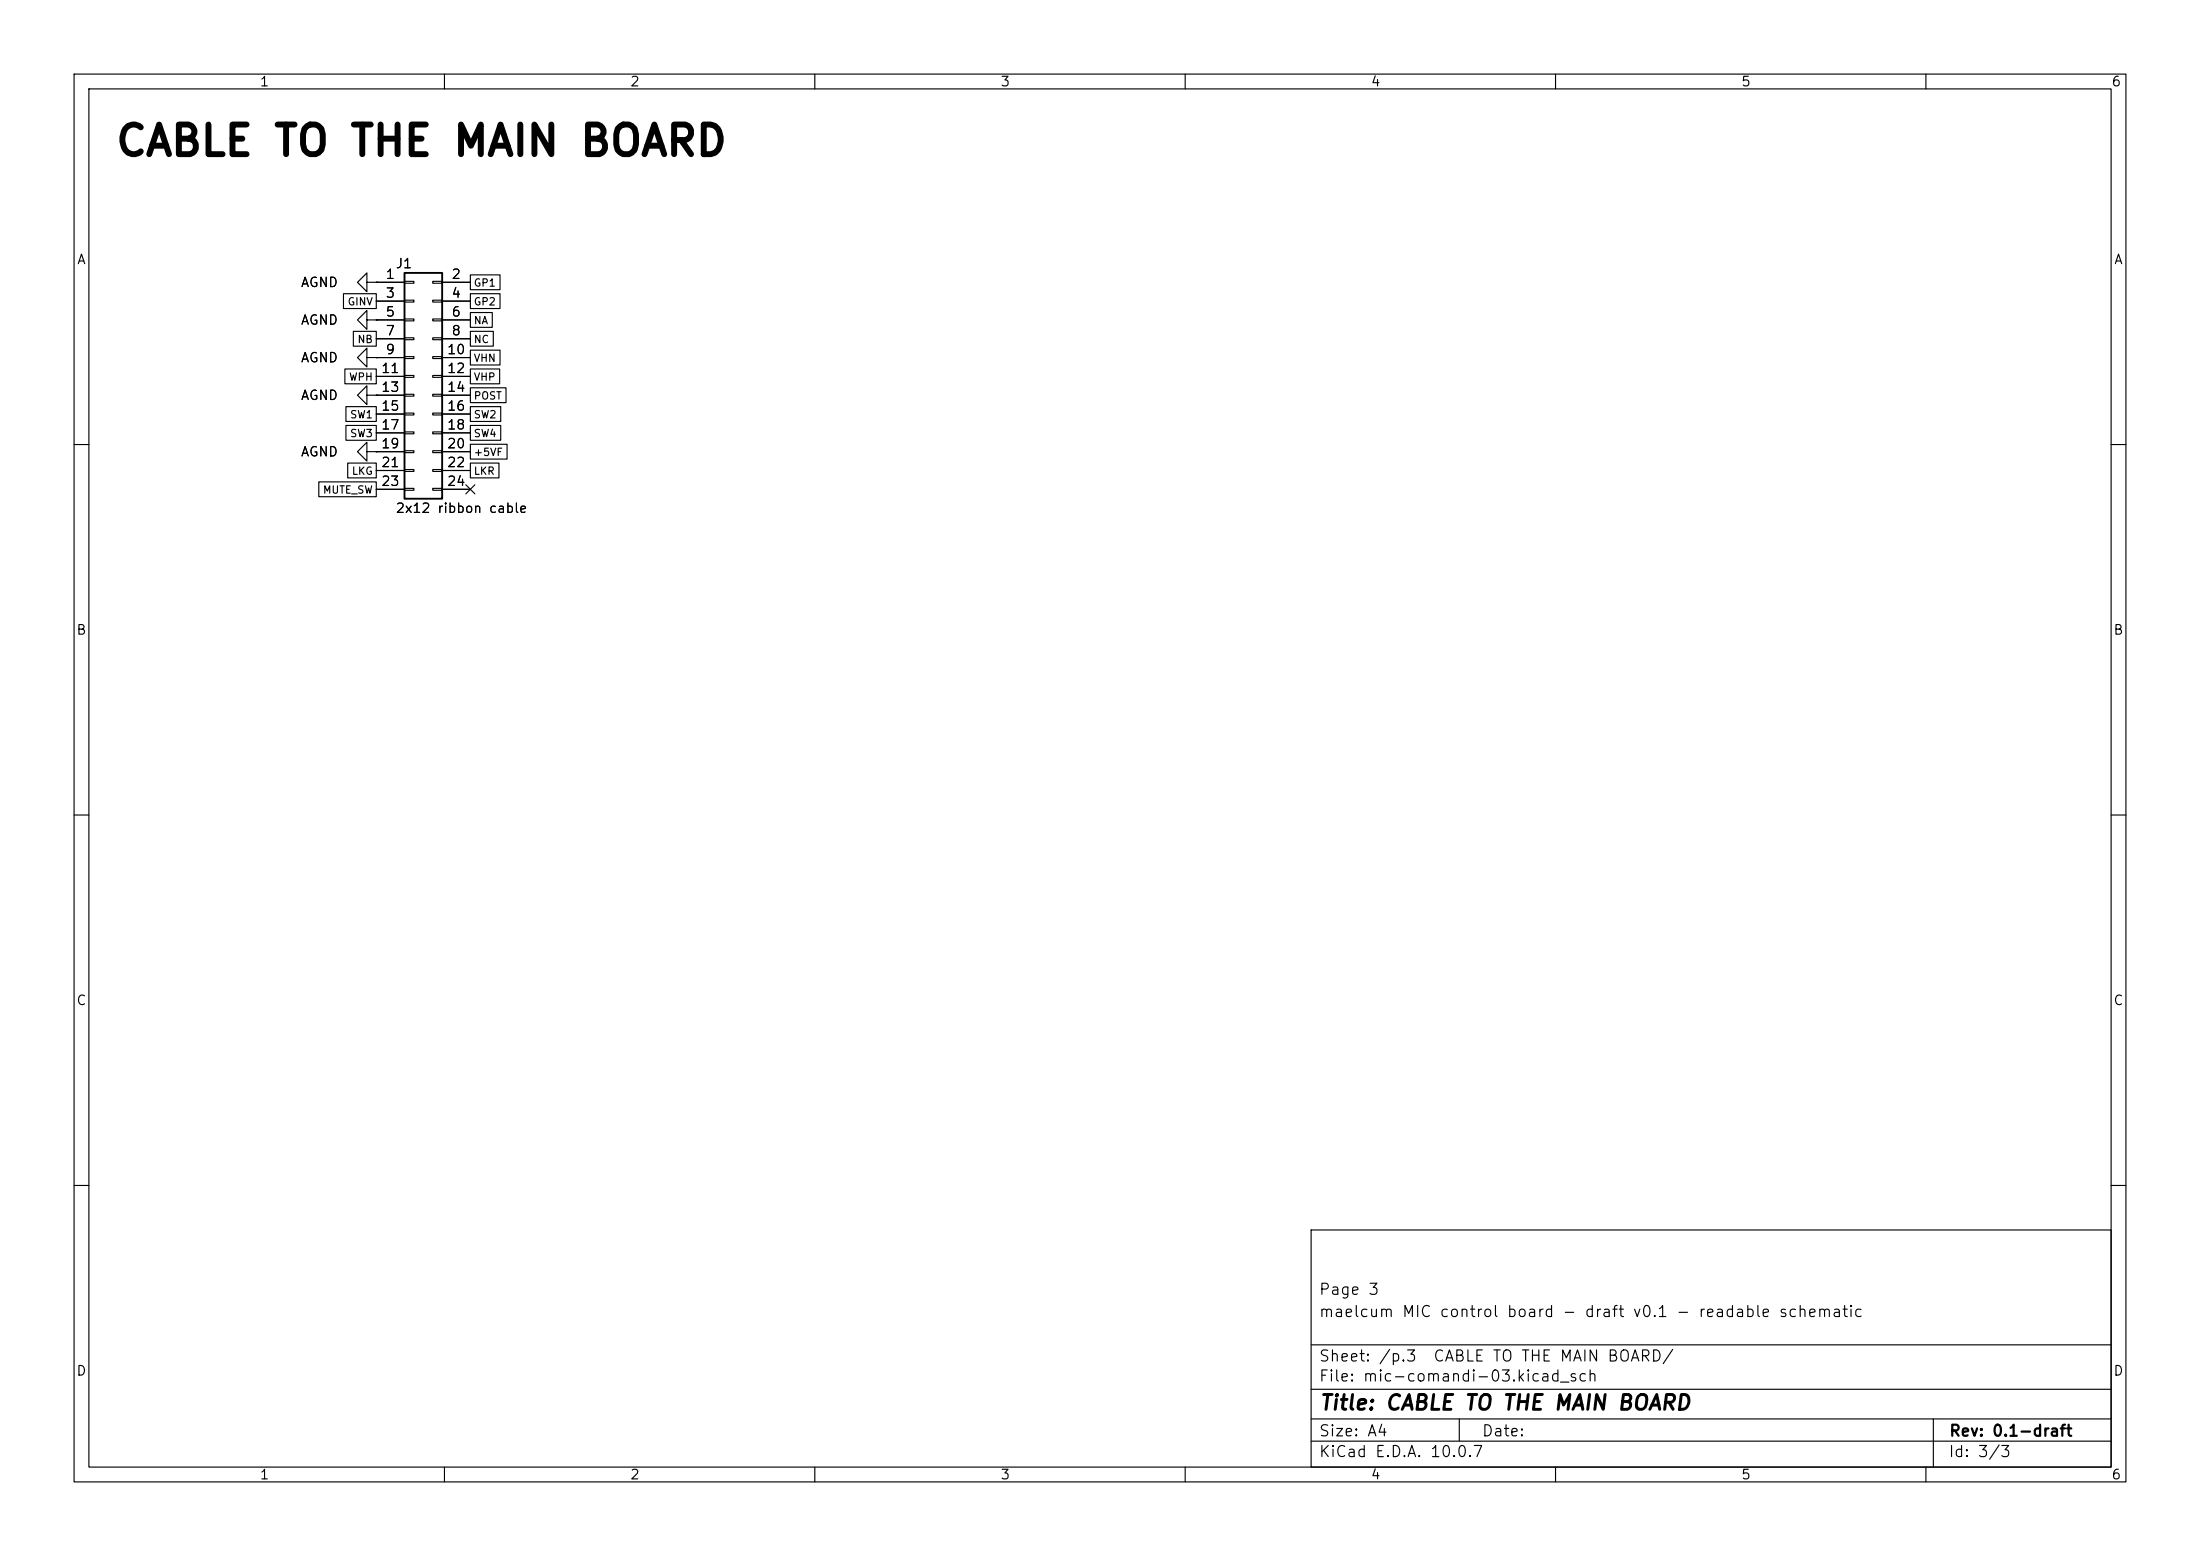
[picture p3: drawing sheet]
<svg xmlns="http://www.w3.org/2000/svg" width="297mm" height="210mm" viewBox="0 0 297 210" stroke-linecap="round" stroke-linejoin="round" font-family="sans-serif">
<g fill="none" stroke="#000" stroke-width=".15">
<path d="M10 10h277v190h-277zM12 12h273v186h-273zM60 10v2M110 10v2M160 10v2M210 10v2M260 10v2M46.4 39.6h4.4v2h-4.4zM49.5 38.1v-1.3l-1.2 1.3 1.2 1.3v-1.3h1.3M50.8 38.1h.1M50.8 38.1h3.8M54.6 38h1.3v.2h-1.3z"/>
<path d="M58.4 38h1.3v.2h-1.3zM59.7 38.1h3.8M63.5 37.1h4v2h-4zM63.5 39.6h4v2h-4zM46.6 49.8h4.2v2h-4.2zM46.7 54.9h4.1v2h-4.1zM46.7 57.4h4.1v2h-4.1zM47.7 44.7h3.1v2h-3.1zM49.5 48.3v-1.3l-1.2 1.3 1.2 1.2v-1.2h1.3M49.5 43.2v-1.3l-1.2 1.3 1.2 1.3v-1.3h1.3M49.5 53.3v-1.2l-1.2 1.2 1.2 1.3v-1.3h1.3M50.8 48.3h.1"/>
<path d="M50.8 43.2h.1M50.8 53.3h.1M50.8 40.6h3.8M50.8 43.2h3.8M50.8 45.7h3.8M50.8 48.3h3.8M50.8 50.8h3.8M50.8 53.3h3.8M50.8 55.9h3.8M50.8 58.4h3.8M54.6 40.5h1.3v.3h-1.3zM54.6 43.1h1.3v.2h-1.3z"/>
<path d="M54.6 45.6h1.3v.2h-1.3zM54.6 48.1h1.3v.3h-1.3zM54.6 50.7h1.3v.2h-1.3zM54.6 53.2h1.3v.3h-1.3zM54.6 55.8h1.3v.2h-1.3zM54.6 58.3h1.3v.2h-1.3zM58.4 40.5h1.3v.3h-1.3zM58.4 43.1h1.3v.2h-1.3zM58.4 45.6h1.3v.2h-1.3zM58.4 48.1h1.3v.3h-1.3zM58.4 50.7h1.3v.2h-1.3zM58.4 53.2h1.3v.3h-1.3z"/>
<path d="M58.4 55.8h1.3v.2h-1.3zM58.4 58.3h1.3v.2h-1.3zM59.7 40.6h3.8M59.7 43.2h3.8M59.7 45.7h3.8M59.7 48.3h3.8M59.7 50.8h3.8M59.7 53.3h3.8M59.7 55.9h3.8M59.7 58.4h3.8M63.5 52.3h4.8v2h-4.8zM63.5 54.9h4.1v2h-4.1z"/>
<path d="M63.5 57.4h4.1v2h-4.1zM63.5 60h5v2h-5zM63.5 42.2h3v2h-3zM63.5 44.7h3.1v2h-3.1zM63.5 47.3h4v2h-4zM63.5 49.8h4v2h-4zM10 60h2M43 65h7.8v2h-7.8zM46.9 62.5h3.9v2h-3.9zM49.5 61v-1.3l-1.2 1.3 1.2 1.2v-1.2h1.3M50.8 61h.1M50.8 61h3.8"/>
<path d="M50.8 63.5h3.8M50.8 66h3.8M54.6 60.8h1.3v.3h-1.3zM54.6 63.4h1.3v.2h-1.3zM54.6 65.9h1.3v.3h-1.3zM58.4 60.8h1.3v.3h-1.3zM58.4 63.4h1.3v.2h-1.3zM58.4 65.9h1.3v.3h-1.3zM59.7 61h3.8M59.7 63.5h3.8M59.7 66h3.8M62.9 65.4l1.2 1.2"/>
<path d="M63.5 62.5h3.9v2h-3.9zM64.1 65.4l-1.2 1.2M285 60h2M10 110h2M285 110h2M10 160h2M177 166h108v32h-108zM285 160h2M60 198v2M110 198v2M160 198v2M177 194.5h108"/>
<path d="M177 191.5h108M177 187.5h108M177 181.5h108M197 191.5v3M210 198v2M260 198v2M261 191.5v6.5"/>
</g>
<path d="M54.6 36.8h5.1v30.5h-5.1z" fill="none" stroke="#000" stroke-width=".25"/>
<text font-size="4" x="15.4" y="22">CABLE TO THE MAIN BOARD</text>
<text font-size="2" x="178" y="190.8">Title: CABLE TO THE MAIN BOARD</text>
<g font-size="1.5">
<text x="178" y="178.1">maelcum MIC control board - draft v0.1 - readable schematic</text>
<text x="178" y="175.1">Page 3</text>
<text x="178" y="184.1">Sheet: /p.3</text>
<text x="193.4" y="184.1">CABLE TO THE MAIN BOARD/</text>
<text x="178" y="186.8">File: mic-comandi-03.kicad_sch</text>
<text x="178" y="197">KiCad E.D.A. 10.0.7</text>
<text x="178" y="194.2">Size: A4</text>
<text x="200" y="194.2">Date:</text>
<text x="263" y="197">Id: 3/3</text>
<text x="263" y="194.2">Rev: 0.1-draft</text>
</g>
<g font-size="1.3">
<text x="35" y="12">1</text>
<text x="85" y="12">2</text>
<text x="135" y="12">3</text>
<text x="185" y="12">4</text>
<text x="235" y="12">5</text>
<text x="285" y="12">6</text>
<text x="10.3" y="36">A</text>
<text x="285.3" y="36">A</text>
<text x="40.5" y="39.1">AGND</text>
<text x="52" y="38">1</text>
<text x="52" y="40.5">3</text>
<text x="53.3" y="36.5">J1</text>
<text x="60.9" y="38">2</text>
<text x="60.9" y="40.5">4</text>
<text x="40.5" y="44.1">AGND</text>
<text x="52" y="43">5</text>
<text x="52" y="45.6">7</text>
<text x="60.9" y="43">6</text>
<text x="60.9" y="45.6">8</text>
<text x="40.5" y="49.2">AGND</text>
<text x="51.4" y="50.7">11</text>
<text x="51.4" y="53.2">13</text>
<text x="52" y="48.1">9</text>
<text x="60.3" y="48.1">10</text>
<text x="60.3" y="50.7">12</text>
<text x="60.3" y="53.2">14</text>
<text x="40.5" y="54.3">AGND</text>
<text x="51.4" y="55.7">15</text>
<text x="51.4" y="58.3">17</text>
<text x="60.3" y="55.7">16</text>
<text x="60.3" y="58.3">18</text>
<text x="40.5" y="61.9">AGND</text>
<text x="51.4" y="60.8">19</text>
<text x="51.4" y="63.4">21</text>
<text x="51.4" y="65.9">23</text>
<text x="60.3" y="60.8">20</text>
<text x="60.3" y="63.4">22</text>
<text x="60.3" y="65.9">24</text>
<text x="53.3" y="69.5">2x12 ribbon cable</text>
<text x="10.2" y="86">B</text>
<text x="285.2" y="86">B</text>
<text x="10.2" y="136">C</text>
<text x="285.2" y="136">C</text>
<text x="10.2" y="186">D</text>
<text x="285.2" y="186">D</text>
<text x="35" y="200">1</text>
<text x="85" y="200">2</text>
<text x="135" y="200">3</text>
<text x="185" y="200">4</text>
<text x="235" y="200">5</text>
<text x="285" y="200">6</text>
</g>
<g font-size="1">
<text x="46.8" y="41.5">GINV</text>
<text x="63.9" y="38.9">GP1</text>
<text x="63.9" y="41.5">GP2</text>
<text x="48.2" y="46.5">NB</text>
<text x="63.9" y="44">NA</text>
<text x="63.9" y="46.5">NC</text>
<text x="47" y="51.6">WPH</text>
<text x="63.9" y="49.1">VHN</text>
<text x="63.9" y="51.6">VHP</text>
<text x="47.2" y="56.7">SW1</text>
<text x="47.2" y="59.2">SW3</text>
<text x="63.9" y="54.2">POST</text>
<text x="63.9" y="56.7">SW2</text>
<text x="63.9" y="59.2">SW4</text>
<text x="47.4" y="64.3">LKG</text>
<text x="63.9" y="64.3">LKR</text>
<text x="63.9" y="61.8">+5VF</text>
<text x="43.5" y="66.9">MUTE_SW</text>
</g>
</svg>
